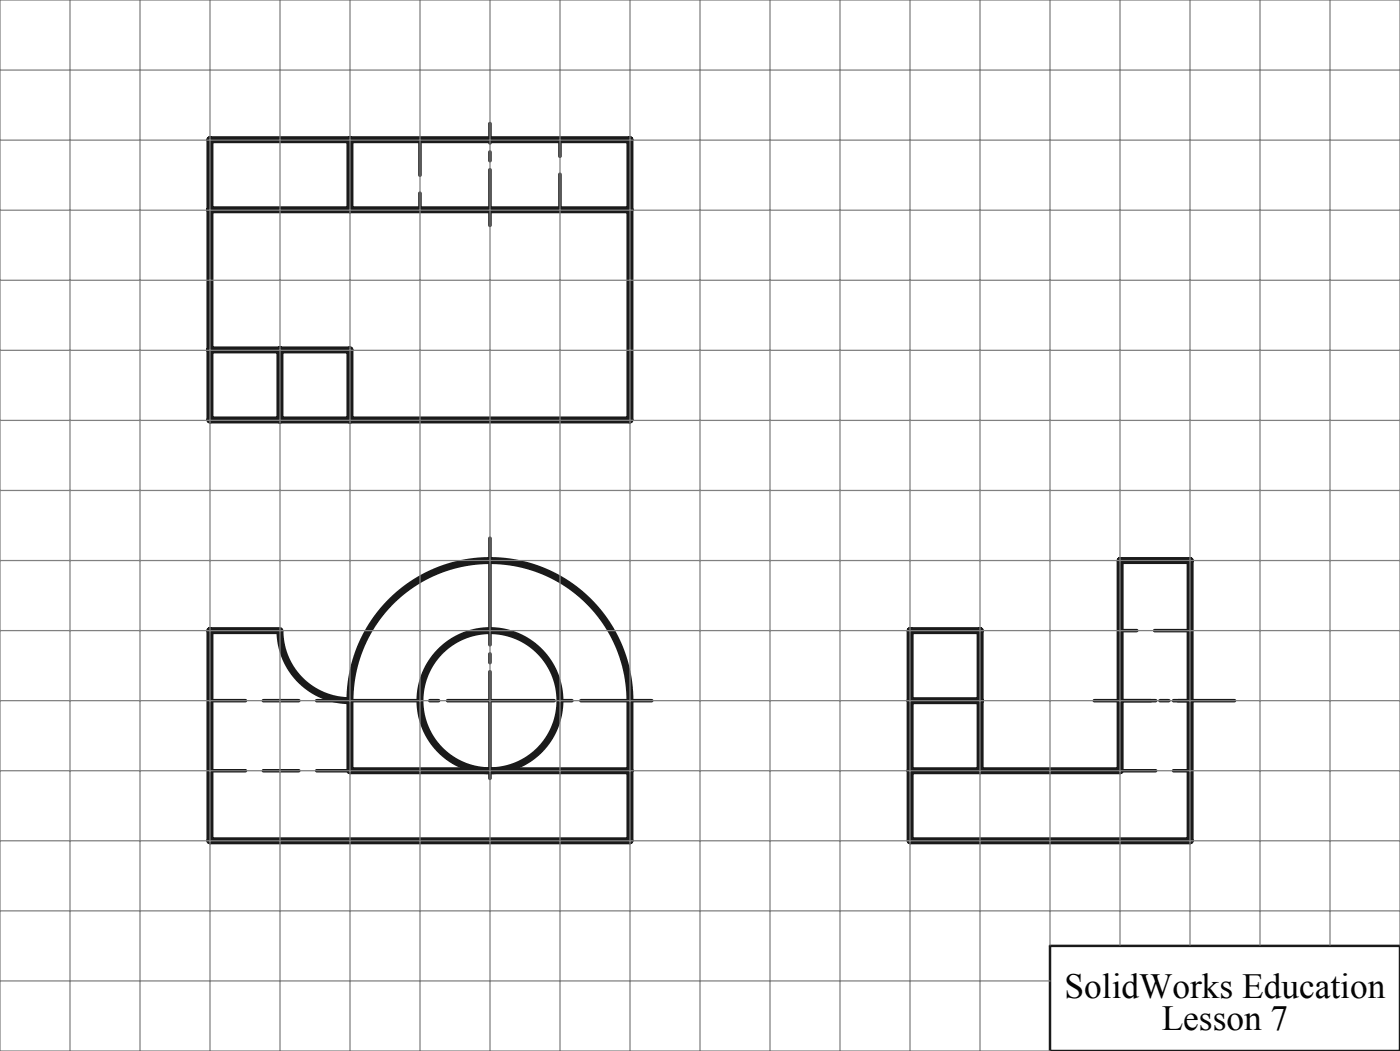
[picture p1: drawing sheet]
<svg xmlns="http://www.w3.org/2000/svg" width="200mm" height="150mm" viewBox="0 0 200 150" stroke-linecap="round" stroke-linejoin="round" font-family="sans-serif">
<g fill="none" stroke="#191924" stroke-width="1" stroke-linecap="butt">
<path d="M40 90a10 10 0 0 0 10 10 20 20 0 0 1 20-20 20 20 0 0 1 20 20"/>
<circle cx="70" cy="100" r="10"/>
</g>
<path d="M150 135h50v15h-50z" fill="none" stroke="#191924" stroke-width=".35"/>
<path d="M50 100h43.1" fill="none" stroke="#191924" stroke-width=".5" stroke-dasharray="15.2 1.3 1.3 1.3" stroke-dashoffset="5.1"/>
<path d="M70 75.6v36.7" fill="none" stroke="#191924" stroke-width=".5" stroke-dasharray="15.2 1.3 1.3 1.3" stroke-dashoffset="-1.2"/>
<path d="M70 32.2v-14.6" fill="none" stroke="#191924" stroke-width=".5" stroke-dasharray="15.2 1.3 1.3 1.3" stroke-dashoffset="7.3"/>
<path d="M156.3 100h20.1" fill="none" stroke="#191924" stroke-width=".5" stroke-dasharray="15.2 1.3 1.3 1.3" stroke-dashoffset="7.1"/>
<path d="M60 19.9v10M80 29.9v-10M170 90h-10M30 110h20M30 100h20M160 100h10M160 110h10" fill="none" stroke="#191924" stroke-width=".5" stroke-dasharray="5.1 2.5"/>
<path d="M30 19.9h60v40h-60zM50 19.9v10M30 29.9h60M30 49.9h20v10M40 49.9v10M40 90h-10v30h60v-20M50 100v10h40M130 110h30v-30h10v40h-40v-30h10v20M130 100h10" fill="none" stroke="#191924" stroke-width="1"/>
<g fill="none" stroke="#808080" stroke-width=".18">
<path d="M0 10h200M10 0v150M20 0v150M30 0v150M40 0v150M50 0v150M60 0v150M70 0v150M80 0v150M90 0v150M100 0v150M110 0v150"/>
<path d="M120 0v150M130 0v150M140 0v150M150 0v134.9M160 0v134.9M170 0v134.9M180 0v134.9M190 0v134.9M0 30h200M0 20h200M0 50h200M0 40h200"/>
<path d="M0 70h200M0 60h200M0 90h200M0 80h200M0 110h200M0 100h200M0 130h200M0 120h200M200 134.9v-134.9h-200v150h150M0 140h150"/>
</g>
<g font-size="5">
<text x="152.1" y="142.4">SolidWorks Education</text>
<text x="166" y="147">Lesson 7</text>
</g>
</svg>
